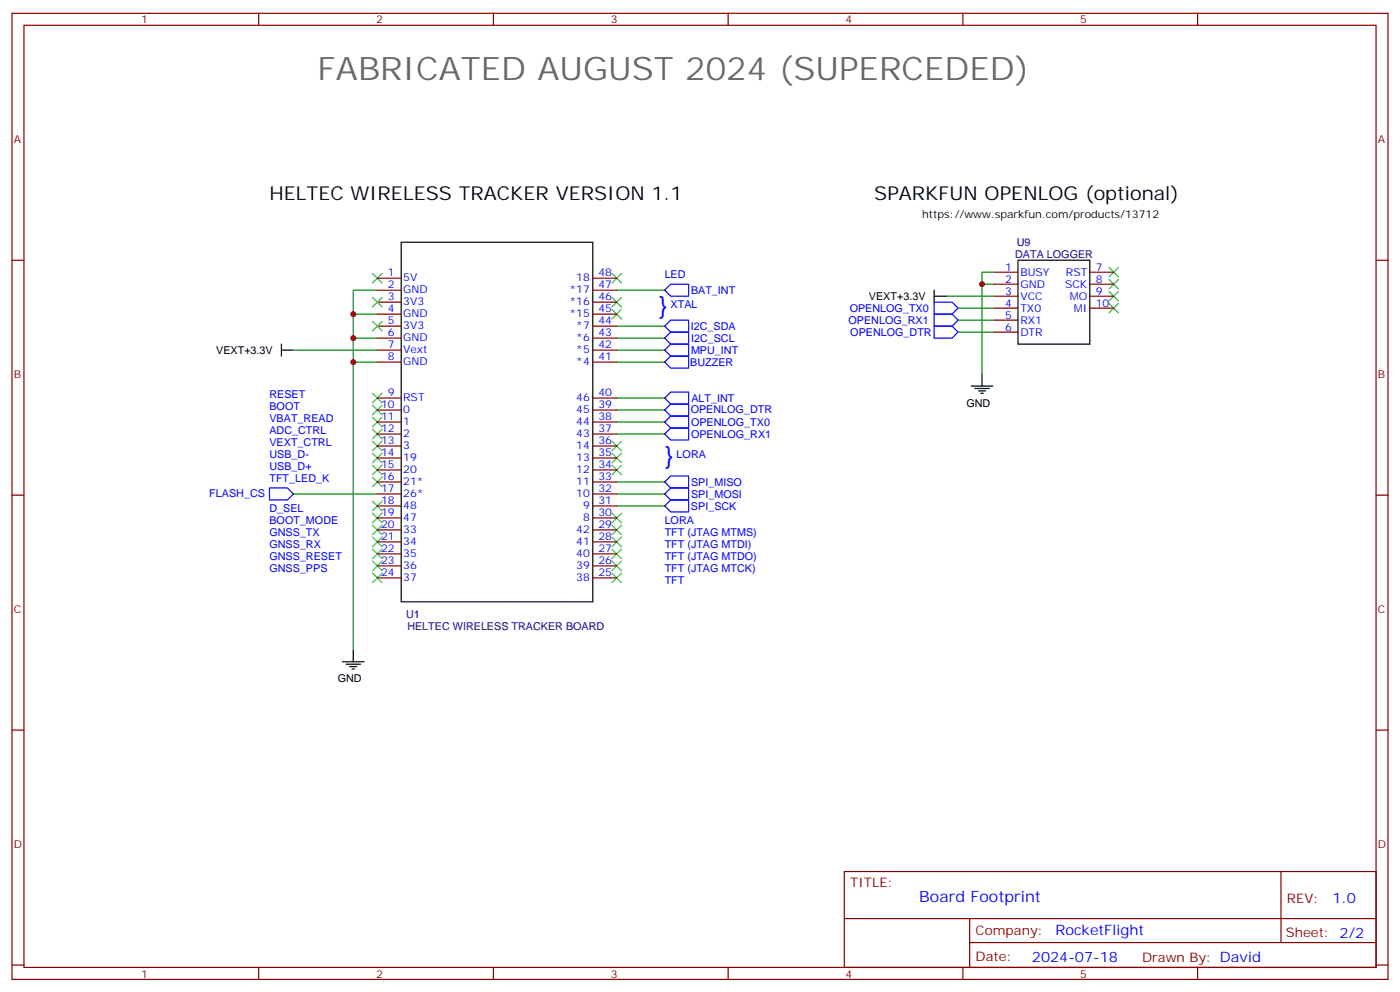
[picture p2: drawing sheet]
<svg xmlns="http://www.w3.org/2000/svg" width="412mm" height="292mm" viewBox="0 0 412 292" stroke-linecap="round" stroke-linejoin="round" font-family="sans-serif">
<g fill="none" stroke="#870000" stroke-width=".35">
<path d="M3.5 3.9h405.4v284.4h-405.4zM7.1 7.4h398.2v277.3h-398.2zM76.2 3.9v3.5M145.3 3.9v3.5M214.5 3.9v3.5M283.6 3.9v3.5M352.8 3.9v3.5M3.5 76.6h3.6M405.3 76.6h3.6M111.1 88.9h7.1M111.1 81.9h7.1M111.1 85.4h7.1"/>
<path d="M111.1 92.5h7.1M111.1 96h7.1M111.1 99.5h7.1M174.6 88.9h7.1M174.6 81.9h7.1M174.6 85.4h7.1M174.6 92.5h7.1M174.6 96h7.1M174.6 99.5h7.1M292.8 80.1h7.1M292.8 83.6h7.1M292.8 87.2h7.1"/>
<path d="M292.8 90.7h7.1M292.8 94.2h7.1M292.8 97.8h7.1M321 80.1h7.1M321 83.6h7.1M321 87.2h7.1M321 90.7h7.1M111.1 103h7.1M111.1 106.6h7.1M111.1 117.2h7.1M174.6 103h7.1M174.6 106.6h7.1"/>
<path d="M174.6 117.2h7.1M111.1 120.7h7.1M111.1 124.2h7.1M111.1 127.7h7.1M111.1 131.3h7.1M111.1 134.8h7.1M111.1 138.3h7.1M174.6 120.7h7.1M174.6 124.2h7.1M174.6 127.7h7.1M174.6 131.3h7.1M174.6 134.8h7.1"/>
<path d="M174.6 138.3h7.1M3.5 145.7h3.6M111.1 141.9h7.1M111.1 145.4h7.1M111.1 148.9h7.1M111.1 152.4h7.1M111.1 156h7.1M111.1 159.5h7.1M174.6 141.9h7.1M174.6 145.4h7.1M174.6 148.9h7.1M174.6 152.4h7.1"/>
<path d="M174.6 156h7.1M174.6 159.5h7.1M405.3 145.7h3.6M111.1 163h7.1M111.1 166.5h7.1M111.1 170.1h7.1M174.6 163h7.1M174.6 166.5h7.1M174.6 170.1h7.1M3.5 214.9h3.6M405.3 214.9h3.6M248.7 256.5h156.6v28.2h-156.6z"/>
<path d="M377.3 256.5v20.9M248.7 270.4h156.5M285.6 277.4h119.6M285.6 270.4v14.1M3.5 284h3.6M76.2 284.7v3.6M145.3 284.7v3.6M214.5 284.7v3.6M283.6 284.7v3.6M352.8 284.7v3.6M405.3 284h3.6"/>
</g>
<g fill="none" stroke="#000" stroke-width=".35">
<path d="M118.2 71.3h56.4v105.8h-56.4zM299.9 76.6h21.1v24.7h-21.1zM275.2 87.2h3.5M275.2 85.4v3.5M82.9 103h3.5M82.9 101.3v3.5M286.1 113.6h6.4M287.2 114.3h4.2M288.2 115h2.1M288.9 115.7h.7M289.3 110.1v3.5M100.9 194.8h6.3"/>
<path d="M102 195.5h4.2M103 196.2h2.1M103.7 196.9h.7M104.1 191.2v3.6"/>
</g>
<g fill="none" stroke="#008700" stroke-width=".35">
<path d="M104.1 92.5h7M104.1 99.5h7M111.1 85.4h-7v105.8M181.7 85.4h14.1M181.7 99.5h14.1M181.7 96h14.1M278.7 87.2h14.1M282.2 90.7h10.6M282.2 94.2h10.6M282.2 97.8h10.6M292.8 83.6h-3.5v26.5M292.8 80.1h-3.5v3.5"/>
<path d="M86.4 103h24.7M104.1 106.6h7M181.7 106.6h14.1M181.7 117.2h14.1M181.7 103h14.1M181.7 120.7h14.1M181.7 124.2h14.1M181.7 127.7h14.1M86.4 145.4h24.7M181.7 148.9h14.1M181.7 145.4h14.1M181.7 141.9h14.1"/>
</g>
<g fill="none" stroke="#00f" stroke-width=".35">
<path d="M195.8 99.5l1.8-1.7h5.2v3.5h-5.2zM195.8 96l1.8-1.8h5.2v3.6h-5.2zM195.8 85.4l1.8-1.8h5.2v3.6h-5.2zM275.2 88.9h5.3l1.7 1.8-1.7 1.8h-5.3zM275.2 92.5h5.3l1.7 1.7-1.7 1.8h-5.3zM275.2 96h5.3l1.7 1.8-1.7 1.7h-5.3zM195.8 117.2l1.8-1.8h5.2v3.5h-5.2zM195.8 106.6l1.8-1.8h5.2v3.5h-5.2zM195.8 103l1.8-1.7h5.2v3.5h-5.2zM195.8 124.2l1.8-1.8h5.2v3.6h-5.2zM195.8 127.7l1.8-1.7h5.2v3.5h-5.2zM195.8 120.7l1.8-1.8h5.2v3.5h-5.2z"/>
<path d="M79.4 143.6h5.3l1.7 1.8-1.7 1.7h-5.3zM195.8 141.9l1.8-1.8h5.2v3.5h-5.2zM195.8 145.4l1.8-1.8h5.2v3.5h-5.2zM195.8 148.9l1.8-1.8h5.2v3.6h-5.2z"/>
</g>
<g fill="none" stroke="#3c3" stroke-width=".35">
<path d="M326.7 78.7l2.8 2.8M329.5 78.7l-2.8 2.8M109.7 80.5l2.8 2.8M109.7 87.5l2.8 2.8M109.7 94.6l2.8 2.8M112.5 80.5l-2.8 2.8M112.5 87.5l-2.8 2.8M112.5 94.6l-2.8 2.8M180.3 80.5l2.8 2.8M180.3 87.5l2.8 2.8M180.3 91.1l2.8 2.8M183.1 80.5l-2.8 2.8"/>
<path d="M183.1 91.1l-2.8 2.8M183.1 87.5l-2.8 2.8M326.7 82.2l2.8 2.9M326.7 85.8l2.8 2.8M326.7 89.3l2.8 2.8M329.5 82.2l-2.8 2.9M329.5 85.8l-2.8 2.8M329.5 89.3l-2.8 2.8M109.7 115.7l2.8 2.9M109.7 119.3l2.8 2.8M112.5 115.7l-2.8 2.9M112.5 119.3l-2.8 2.8"/>
<path d="M109.7 122.8l2.8 2.8M109.7 129.9l2.8 2.8M109.7 126.3l2.8 2.9M109.7 133.4l2.8 2.8M109.7 136.9l2.8 2.8M112.5 122.8l-2.8 2.8M112.5 129.9l-2.8 2.8M112.5 126.3l-2.8 2.9M112.5 133.4l-2.8 2.8M112.5 136.9l-2.8 2.8M180.3 136.9l2.8 2.8M180.3 133.4l2.8 2.8"/>
<path d="M180.3 129.9l2.8 2.8M183.1 136.9l-2.8 2.8M183.1 133.4l-2.8 2.8M183.1 129.9l-2.8 2.8M109.7 140.4l2.8 2.9M109.7 147.5l2.8 2.8M109.7 151l2.8 2.8M109.7 154.6l2.8 2.8M109.7 158.1l2.8 2.8M112.5 140.4l-2.8 2.9M112.5 147.5l-2.8 2.8M112.5 151l-2.8 2.8"/>
<path d="M112.5 154.6l-2.8 2.8M112.5 158.1l-2.8 2.8M180.3 158.1l2.8 2.8M180.3 154.6l2.8 2.8M180.3 151l2.8 2.8M183.1 158.1l-2.8 2.8M183.1 154.6l-2.8 2.8M183.1 151l-2.8 2.8M109.7 161.6l2.8 2.8M109.7 165.1l2.8 2.9M109.7 168.7l2.8 2.8M112.5 161.6l-2.8 2.8"/>
<path d="M112.5 165.1l-2.8 2.9M112.5 168.7l-2.8 2.8M180.3 168.7l2.8 2.8M180.3 165.1l2.8 2.9M180.3 161.6l2.8 2.8M183.1 168.7l-2.8 2.8M183.1 165.1l-2.8 2.9M183.1 161.6l-2.8 2.8"/>
</g>
<g fill="#c00">
<circle cx="104.1" cy="92.5" r=".88"/>
<circle cx="104.1" cy="99.5" r=".88"/>
<circle cx="104.1" cy="106.6" r=".88"/>
<circle cx="289.3" cy="83.6" r=".88"/>
</g>
<text font-size="9.5" fill="#666" x="93.5" y="23.7">FABRICATED AUGUST 2024 (SUPERCEDED)</text>
<g font-size="7.4" fill="#00f">
<text x="194" y="92.5">}</text>
<text x="195.8" y="136.6">}</text>
</g>
<g font-size="5.6">
<text x="79.4" y="58.9">HELTEC WIRELESS TRACKER VERSION 1.1</text>
<text x="257.5" y="58.9">SPARKFUN OPENLOG (optional)</text>
</g>
<text font-size="4.6" fill="#00f" x="270.8" y="265.5">Board Footprint</text>
<g font-size="4.2" fill="#00f">
<text x="392.5" y="265.8">1.0</text>
<text x="310.9" y="275.3">RocketFlight</text>
<text x="304" y="283.1">2024-07-18</text>
</g>
<g font-size="3.9" fill="#800">
<text x="250.5" y="261.1">TITLE:</text>
<text x="379.1" y="265.8">REV:</text>
<text x="287.4" y="275.3">Company:</text>
<text x="378.7" y="275.9">Sheet: 2/2</text>
<text x="287.4" y="283">Date:</text>
<text x="336.4" y="283.1">Drawn By: David</text>
</g>
<g font-size="3.2" fill="#800">
<text x="41.6" y="6.9">1</text>
<text x="110.8" y="6.9">2</text>
<text x="179.9" y="6.9">3</text>
<text x="249.1" y="6.9">4</text>
<text x="318.2" y="6.9">5</text>
<text x="4.1" y="42">A</text>
<text x="405.9" y="42">A</text>
<text x="4.1" y="111.2">B</text>
<text x="405.9" y="111.2">B</text>
<text x="4.1" y="180.3">C</text>
<text x="405.9" y="180.3">C</text>
<text x="4.1" y="249.4">D</text>
<text x="405.9" y="249.4">D</text>
<text x="41.6" y="287.7">1</text>
<text x="110.8" y="287.7">2</text>
<text x="179.9" y="287.7">3</text>
<text x="249.1" y="287.7">4</text>
<text x="318.2" y="287.7">5</text>
</g>
<g font-size="3.2">
<text x="271.6" y="64.2">https://www.sparkfun.com/products/13712</text>
<text x="256" y="88.3">VEXT+3.3V</text>
<text x="63.7" y="104.2">VEXT+3.3V</text>
<text x="284.7" y="119.7">GND</text>
<text x="99.5" y="200.9">GND</text>
</g>
<g font-size="3.2" fill="#000080">
<text x="299" y="76">DATA LOGGER</text>
<text x="299.5" y="72.4">U9</text>
<text x="119.6" y="181.8">U1</text>
<text x="120" y="185.3">HELTEC WIRELESS TRACKER BOARD</text>
</g>
<g font-size="3.2" fill="#00f">
<text x="114.3" y="81.4">1</text>
<text x="118.8" y="82.8">5V</text>
<text x="169.8" y="82.8">18</text>
<text x="176.3" y="81.4">48</text>
<text x="195.8" y="81.9">LED</text>
<text x="296.1" y="79.8">1</text>
<text x="296.1" y="83.3">2</text>
<text x="300.6" y="81.2">BUSY</text>
<text x="314" y="81.2">RST</text>
<text x="322.8" y="79.8">7</text>
<text x="322.8" y="83.3">8</text>
<text x="114.3" y="84.9">2</text>
<text x="114.3" y="88.4">3</text>
<text x="118.8" y="86.3">GND</text>
<text x="118.8" y="89.8">3V3</text>
<text x="167.7" y="89.8">*16</text>
<text x="167.7" y="86.3">*17</text>
<text x="176.3" y="88.4">46</text>
<text x="176.3" y="84.9">47</text>
<text x="203.5" y="86.5">BAT_INT</text>
<text x="296.1" y="86.8">3</text>
<text x="300.6" y="84.7">GND</text>
<text x="300.6" y="88.2">VCC</text>
<text x="313.7" y="84.7">SCK</text>
<text x="315.2" y="88.2">MO</text>
<text x="322.8" y="86.8">9</text>
<text x="114.3" y="95.5">5</text>
<text x="114.3" y="91.9">4</text>
<text x="118.8" y="93.4">GND</text>
<text x="167.7" y="93.4">*15</text>
<text x="176.3" y="91.9">45</text>
<text x="176.3" y="95.5">44</text>
<text x="197.6" y="90.7">XTAL</text>
<text x="249.9" y="95.3">OPENLOG_RX1</text>
<text x="250.3" y="91.8">OPENLOG_TX0</text>
<text x="296.1" y="90.3">4</text>
<text x="296.1" y="93.9">5</text>
<text x="300.6" y="91.8">TX0</text>
<text x="300.6" y="95.3">RX1</text>
<text x="316.3" y="91.8">MI</text>
<text x="322.8" y="90.3">10</text>
<text x="114.3" y="99">6</text>
<text x="118.8" y="96.9">3V3</text>
<text x="118.8" y="100.4">GND</text>
<text x="169.8" y="96.9">*7</text>
<text x="169.8" y="100.4">*6</text>
<text x="176.3" y="99">43</text>
<text x="203.5" y="97.1">I2C_SDA</text>
<text x="203.6" y="100.7">I2C_SCL</text>
<text x="250.5" y="98.9">OPENLOG_DTR</text>
<text x="296.1" y="97.4">6</text>
<text x="300.6" y="98.8">DTR</text>
<text x="114.3" y="102.5">7</text>
<text x="114.3" y="106.1">8</text>
<text x="118.8" y="103.9">Vext</text>
<text x="118.8" y="107.5">GND</text>
<text x="169.8" y="103.9">*5</text>
<text x="169.8" y="107.5">*4</text>
<text x="176.3" y="102.5">42</text>
<text x="176.3" y="106.1">41</text>
<text x="203.3" y="107.7">BUZZER</text>
<text x="203.6" y="104.2">MPU_INT</text>
<text x="79.4" y="117.2">RESET</text>
<text x="114.3" y="116.6">9</text>
<text x="118.8" y="118.1">RST</text>
<text x="169.8" y="118.1">46</text>
<text x="176.3" y="116.6">40</text>
<text x="203.7" y="118.3">ALT_INT</text>
<text x="79.4" y="120.7">BOOT</text>
<text x="79.4" y="124.2">VBAT_READ</text>
<text x="112.3" y="120.2">10</text>
<text x="112.3" y="123.7">11</text>
<text x="118.8" y="121.6">0</text>
<text x="118.8" y="125.1">1</text>
<text x="169.8" y="121.6">45</text>
<text x="169.8" y="125.1">44</text>
<text x="176.3" y="120.2">39</text>
<text x="176.3" y="123.7">38</text>
<text x="203.5" y="121.7">OPENLOG_DTR</text>
<text x="203.6" y="125.4">OPENLOG_TX0</text>
<text x="79.4" y="127.7">ADC_CTRL</text>
<text x="79.4" y="131.3">VEXT_CTRL</text>
<text x="112.3" y="127.2">12</text>
<text x="112.3" y="130.8">13</text>
<text x="118.8" y="128.6">2</text>
<text x="169.8" y="128.6">43</text>
<text x="176.3" y="127.2">37</text>
<text x="176.3" y="130.8">36</text>
<text x="203.6" y="128.9">OPENLOG_RX1</text>
<text x="79.4" y="134.8">USB_D-</text>
<text x="112.3" y="134.3">14</text>
<text x="112.3" y="137.8">15</text>
<text x="118.8" y="132.2">3</text>
<text x="118.8" y="135.7">19</text>
<text x="169.8" y="132.2">14</text>
<text x="169.8" y="135.7">13</text>
<text x="176.3" y="134.3">35</text>
<text x="176.3" y="137.8">34</text>
<text x="199.3" y="134.8">LORA</text>
<text x="79.4" y="138.3">USB_D+</text>
<text x="79.4" y="141.9">TFT_LED_K</text>
<text x="112.3" y="141.3">16</text>
<text x="118.8" y="139.2">20</text>
<text x="118.8" y="142.7">21*</text>
<text x="169.8" y="139.2">12</text>
<text x="169.8" y="142.7">11</text>
<text x="176.3" y="141.3">33</text>
<text x="203.6" y="143">SPI_MISO</text>
<text x="61.7" y="146.3">FLASH_CS</text>
<text x="112.3" y="144.9">17</text>
<text x="112.3" y="148.4">18</text>
<text x="118.8" y="146.3">26*</text>
<text x="118.8" y="149.8">48</text>
<text x="169.8" y="146.3">10</text>
<text x="171.8" y="149.8">9</text>
<text x="176.3" y="144.9">32</text>
<text x="176.3" y="148.4">31</text>
<text x="203.6" y="146.6">SPI_MOSI</text>
<text x="79.4" y="150.7">D_SEL</text>
<text x="79.4" y="154.2">BOOT_MODE</text>
<text x="112.3" y="151.9">19</text>
<text x="112.3" y="155.4">20</text>
<text x="118.8" y="153.3">47</text>
<text x="171.8" y="153.3">8</text>
<text x="176.3" y="151.9">30</text>
<text x="176.3" y="155.4">29</text>
<text x="195.8" y="154.2">LORA</text>
<text x="203.5" y="150.1">SPI_SCK</text>
<text x="79.4" y="157.7">GNSS_TX</text>
<text x="79.4" y="161.3">GNSS_RX</text>
<text x="112.3" y="159">21</text>
<text x="118.8" y="156.9">33</text>
<text x="118.8" y="160.4">34</text>
<text x="169.8" y="156.9">42</text>
<text x="169.8" y="160.4">41</text>
<text x="176.3" y="159">28</text>
<text x="195.8" y="161.3">TFT (JTAG MTDI)</text>
<text x="195.8" y="157.7">TFT (JTAG MTMS)</text>
<text x="79.4" y="164.8">GNSS_RESET</text>
<text x="112.3" y="162.5">22</text>
<text x="112.3" y="166">23</text>
<text x="118.8" y="163.9">35</text>
<text x="118.8" y="167.4">36</text>
<text x="169.8" y="163.9">40</text>
<text x="169.8" y="167.4">39</text>
<text x="176.3" y="162.5">27</text>
<text x="176.3" y="166">26</text>
<text x="195.8" y="164.8">TFT (JTAG MTDO)</text>
<text x="79.4" y="168.3">GNSS_PPS</text>
<text x="112.3" y="169.6">24</text>
<text x="118.8" y="171">37</text>
<text x="169.8" y="171">38</text>
<text x="176.3" y="169.6">25</text>
<text x="195.8" y="171.8">TFT</text>
<text x="195.8" y="168.3">TFT (JTAG MTCK)</text>
</g>
</svg>
